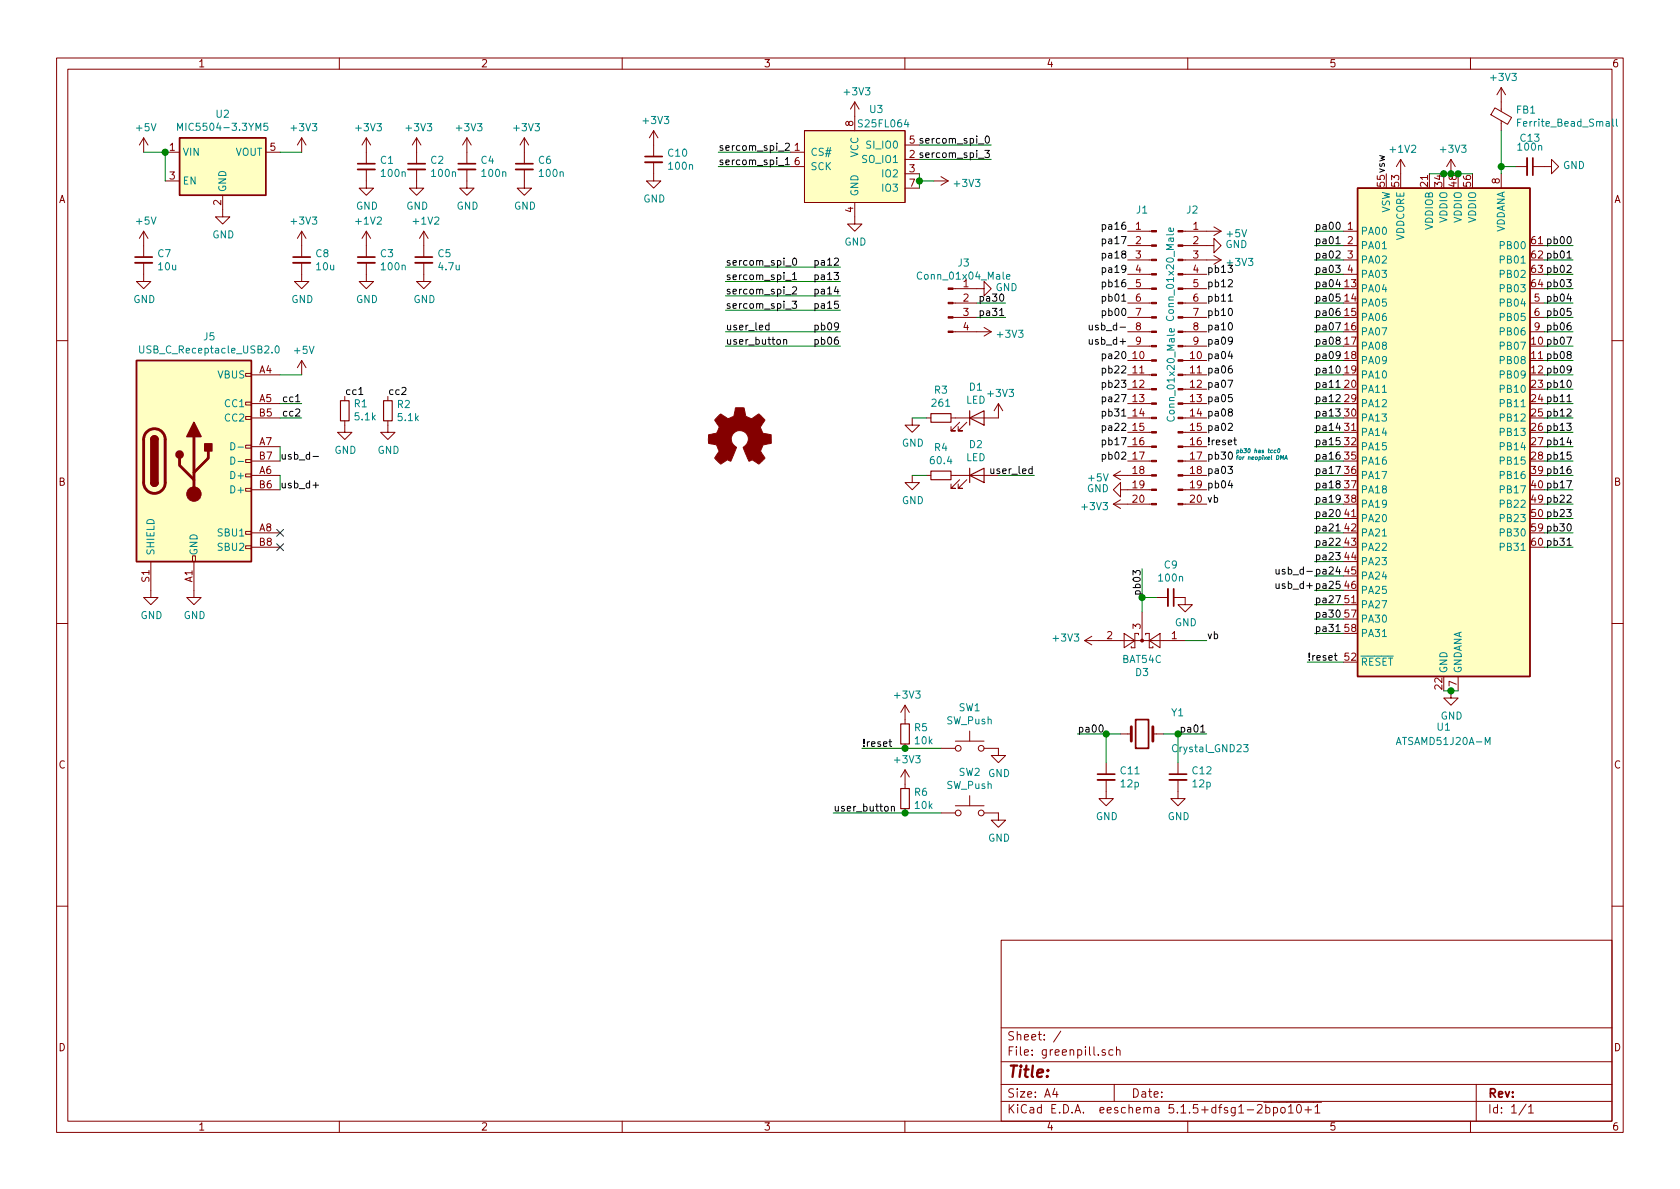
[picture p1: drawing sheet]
EESchema Schematic File Version 4
EELAYER 30 0
EELAYER END
$Descr A4 11693 8268
encoding utf-8
Sheet 1 1
Title ""
Date ""
Rev ""
Comp ""
Comment1 ""
Comment2 ""
Comment3 ""
Comment4 ""
$EndDescr
$Comp
L Connector:Conn_01x20_Male J2
U 1 1
P 8200 2500
F 0 "J2" H 8300 3550 50  0000 C CNN
F 1 "Conn_01x20_Male" V 8150 2400 50  0000 C CNN
F 2 "Connector_PinHeader_2.54mm:PinHeader_1x20_P2.54mm_Vertical" H 8200 2500 50  0001 C CNN
F 3 "~" H 8200 2500 50  0001 C CNN
	1    8200 2500
	1    0    0    -1  
$EndComp
$Comp
L Connector:Conn_01x04_Male J3
U 1 1
P 6600 2100
F 0 "J3" H 6708 2381 50  0000 C CNN
F 1 "Conn_01x04_Male" H 6708 2290 50  0000 C CNN
F 2 "Connector_PinHeader_2.54mm:PinHeader_1x04_P2.54mm_Horizontal" H 6600 2100 50  0001 C CNN
F 3 "~" H 6600 2100 50  0001 C CNN
	1    6600 2100
	1    0    0    -1  
$EndComp
Wire Wire Line
	10050 4800 10100 4800
$Comp
L power:GND #PWR0102
U 1 1
P 10100 4800
F 0 "#PWR0102" H 10100 4550 50  0001 C CNN
F 1 "GND" H 10105 4627 50  0000 C CNN
F 2 "" H 10100 4800 50  0001 C CNN
F 3 "" H 10100 4800 50  0001 C CNN
	1    10100 4800
	1    0    0    -1  
$EndComp
$Comp
L power:+5V #PWR0105
U 1 1
P 8400 1600
F 0 "#PWR0105" H 8400 1450 50  0001 C CNN
F 1 "+5V" V 8415 1728 50  0000 L CNN
F 2 "" H 8400 1600 50  0001 C CNN
F 3 "" H 8400 1600 50  0001 C CNN
	1    8400 1600
	0    1    1    0   
$EndComp
$Comp
L Connector:Conn_01x20_Male J1
U 1 1
P 8050 2500
F 0 "J1" H 8150 3550 50  0000 C CNN
F 1 "Conn_01x20_Male" V 7950 3100 50  0000 C CNN
F 2 "Connector_PinHeader_2.54mm:PinHeader_1x20_P2.54mm_Vertical" H 8050 2500 50  0001 C CNN
F 3 "~" H 8050 2500 50  0001 C CNN
	1    8050 2500
	-1   0    0    -1  
$EndComp
$Comp
L power:GND #PWR0107
U 1 1
P 7850 3400
F 0 "#PWR0107" H 7850 3150 50  0001 C CNN
F 1 "GND" V 7855 3272 50  0000 R CNN
F 2 "" H 7850 3400 50  0001 C CNN
F 3 "" H 7850 3400 50  0001 C CNN
	1    7850 3400
	0    1    -1   0   
$EndComp
$Comp
L power:+3V3 #PWR0108
U 1 1
P 7850 3500
F 0 "#PWR0108" H 7850 3350 50  0001 C CNN
F 1 "+3V3" V 7865 3628 50  0000 L CNN
F 2 "" H 7850 3500 50  0001 C CNN
F 3 "" H 7850 3500 50  0001 C CNN
	1    7850 3500
	0    -1   1    0   
$EndComp
$Comp
L power:+5V #PWR0109
U 1 1
P 7850 3300
F 0 "#PWR0109" H 7850 3150 50  0001 C CNN
F 1 "+5V" V 7865 3428 50  0000 L CNN
F 2 "" H 7850 3300 50  0001 C CNN
F 3 "" H 7850 3300 50  0001 C CNN
	1    7850 3300
	0    -1   1    0   
$EndComp
Text Label 10950 2500 2    50   ~ 0
pb08
Text Label 10950 2600 2    50   ~ 0
pb09
Text Label 10950 2700 2    50   ~ 0
pb10
Wire Wire Line
	10750 2500 10950 2500
Wire Wire Line
	10750 2600 10950 2600
Wire Wire Line
	10750 2700 10950 2700
Text Label 10950 2800 2    50   ~ 0
pb11
Wire Wire Line
	10750 2800 10950 2800
Text Label 10950 1900 2    50   ~ 0
pb02
Wire Wire Line
	10750 1900 10950 1900
Text Label 10950 2000 2    50   ~ 0
pb03
Wire Wire Line
	10750 2000 10950 2000
Text Label 9150 4200 0    50   ~ 0
pa27
Text Label 9150 4300 0    50   ~ 0
pa30
Wire Wire Line
	9350 4300 9150 4300
Text Label 9150 4400 0    50   ~ 0
pa31
Wire Wire Line
	9350 4400 9150 4400
Text Label 9100 4600 0    50   ~ 0
!reset
Wire Wire Line
	9100 4600 9350 4600
Text Label 10950 3500 2    50   ~ 0
pb22
Wire Wire Line
	10750 3500 10950 3500
Text Label 10950 3600 2    50   ~ 0
pb23
Wire Wire Line
	10750 3600 10950 3600
Text Label 7000 2200 2    50   ~ 0
pa31
Wire Wire Line
	6800 2200 7000 2200
Connection ~ 10100 4800
Wire Wire Line
	10100 4800 10150 4800
$Comp
L power:+3V3 #PWR0110
U 1 1
P 2550 1050
F 0 "#PWR0110" H 2550 900 50  0001 C CNN
F 1 "+3V3" H 2565 1223 50  0000 C CNN
F 2 "" H 2550 1050 50  0001 C CNN
F 3 "" H 2550 1050 50  0001 C CNN
	1    2550 1050
	1    0    0    -1  
$EndComp
$Comp
L power:+3V3 #PWR0112
U 1 1
P 2900 1050
F 0 "#PWR0112" H 2900 900 50  0001 C CNN
F 1 "+3V3" H 2915 1223 50  0000 C CNN
F 2 "" H 2900 1050 50  0001 C CNN
F 3 "" H 2900 1050 50  0001 C CNN
	1    2900 1050
	1    0    0    -1  
$EndComp
$Comp
L power:GND #PWR0113
U 1 1
P 2900 1250
F 0 "#PWR0113" H 2900 1000 50  0001 C CNN
F 1 "GND" H 2905 1077 50  0000 C CNN
F 2 "" H 2900 1250 50  0001 C CNN
F 3 "" H 2900 1250 50  0001 C CNN
	1    2900 1250
	1    0    0    -1  
$EndComp
$Comp
L power:GND #PWR0115
U 1 1
P 2550 1250
F 0 "#PWR0115" H 2550 1000 50  0001 C CNN
F 1 "GND" H 2555 1077 50  0000 C CNN
F 2 "" H 2550 1250 50  0001 C CNN
F 3 "" H 2550 1250 50  0001 C CNN
	1    2550 1250
	1    0    0    -1  
$EndComp
$Comp
L power:+3V3 #PWR0116
U 1 1
P 3250 1050
F 0 "#PWR0116" H 3250 900 50  0001 C CNN
F 1 "+3V3" H 3265 1223 50  0000 C CNN
F 2 "" H 3250 1050 50  0001 C CNN
F 3 "" H 3250 1050 50  0001 C CNN
	1    3250 1050
	1    0    0    -1  
$EndComp
$Comp
L power:GND #PWR0117
U 1 1
P 3250 1250
F 0 "#PWR0117" H 3250 1000 50  0001 C CNN
F 1 "GND" H 3255 1077 50  0000 C CNN
F 2 "" H 3250 1250 50  0001 C CNN
F 3 "" H 3250 1250 50  0001 C CNN
	1    3250 1250
	1    0    0    -1  
$EndComp
$Comp
L power:+3V3 #PWR0118
U 1 1
P 3650 1050
F 0 "#PWR0118" H 3650 900 50  0001 C CNN
F 1 "+3V3" H 3665 1223 50  0000 C CNN
F 2 "" H 3650 1050 50  0001 C CNN
F 3 "" H 3650 1050 50  0001 C CNN
	1    3650 1050
	1    0    0    -1  
$EndComp
$Comp
L power:GND #PWR0119
U 1 1
P 3650 1250
F 0 "#PWR0119" H 3650 1000 50  0001 C CNN
F 1 "GND" H 3655 1077 50  0000 C CNN
F 2 "" H 3650 1250 50  0001 C CNN
F 3 "" H 3650 1250 50  0001 C CNN
	1    3650 1250
	1    0    0    -1  
$EndComp
$Comp
L power:GND #PWR0120
U 1 1
P 2950 1900
F 0 "#PWR0120" H 2950 1650 50  0001 C CNN
F 1 "GND" H 2955 1727 50  0000 C CNN
F 2 "" H 2950 1900 50  0001 C CNN
F 3 "" H 2950 1900 50  0001 C CNN
	1    2950 1900
	1    0    0    -1  
$EndComp
$Comp
L power:+1V2 #PWR0121
U 1 1
P 2950 1700
F 0 "#PWR0121" H 2950 1550 50  0001 C CNN
F 1 "+1V2" H 2965 1873 50  0000 C CNN
F 2 "" H 2950 1700 50  0001 C CNN
F 3 "" H 2950 1700 50  0001 C CNN
	1    2950 1700
	1    0    0    -1  
$EndComp
$Comp
L power:GND #PWR0122
U 1 1
P 2550 1900
F 0 "#PWR0122" H 2550 1650 50  0001 C CNN
F 1 "GND" H 2555 1727 50  0000 C CNN
F 2 "" H 2550 1900 50  0001 C CNN
F 3 "" H 2550 1900 50  0001 C CNN
	1    2550 1900
	1    0    0    -1  
$EndComp
$Comp
L power:+1V2 #PWR0123
U 1 1
P 2550 1700
F 0 "#PWR0123" H 2550 1550 50  0001 C CNN
F 1 "+1V2" H 2565 1873 50  0000 C CNN
F 2 "" H 2550 1700 50  0001 C CNN
F 3 "" H 2550 1700 50  0001 C CNN
	1    2550 1700
	1    0    0    -1  
$EndComp
$Comp
L Device:C_Small C1
U 1 1
P 2550 1150
F 0 "C1" H 2642 1196 50  0000 L CNN
F 1 "100n" H 2642 1105 50  0000 L CNN
F 2 "Capacitor_SMD:C_0402_1005Metric" H 2550 1150 50  0001 C CNN
F 3 "~" H 2550 1150 50  0001 C CNN
F 4 "GRM155R61A104KA01J" H 2550 1150 50  0001 C CNN "MPN"
	1    2550 1150
	1    0    0    -1  
$EndComp
$Comp
L Connector:USB_C_Receptacle_USB2.0 J5
U 1 1
P 1350 3200
F 0 "J5" H 1457 4067 50  0000 C CNN
F 1 "USB_C_Receptacle_USB2.0" H 1457 3976 50  0000 C CNN
F 2 "Connector_USB:USB_C_Receptacle_XKB_U262-16XN-4BVC11" H 1500 3200 50  0001 C CNN
F 3 "https://www.usb.org/sites/default/files/documents/usb_type-c.zip" H 1500 3200 50  0001 C CNN
F 4 "lmao aliexpress" H 1350 3200 50  0001 C CNN "MPN"
	1    1350 3200
	1    0    0    -1  
$EndComp
$Comp
L power:GND #PWR0111
U 1 1
P 1350 4100
F 0 "#PWR0111" H 1350 3850 50  0001 C CNN
F 1 "GND" H 1355 3927 50  0000 C CNN
F 2 "" H 1350 4100 50  0001 C CNN
F 3 "" H 1350 4100 50  0001 C CNN
	1    1350 4100
	1    0    0    -1  
$EndComp
$Comp
L power:GND #PWR0114
U 1 1
P 1050 4100
F 0 "#PWR0114" H 1050 3850 50  0001 C CNN
F 1 "GND" H 1055 3927 50  0000 C CNN
F 2 "" H 1050 4100 50  0001 C CNN
F 3 "" H 1050 4100 50  0001 C CNN
	1    1050 4100
	1    0    0    -1  
$EndComp
$Comp
L power:+5V #PWR0124
U 1 1
P 2100 2600
F 0 "#PWR0124" H 2100 2450 50  0001 C CNN
F 1 "+5V" H 2115 2773 50  0000 C CNN
F 2 "" H 2100 2600 50  0001 C CNN
F 3 "" H 2100 2600 50  0001 C CNN
	1    2100 2600
	1    0    0    -1  
$EndComp
Wire Wire Line
	2100 2600 1950 2600
$Comp
L Device:C_Small C2
U 1 1
P 2900 1150
F 0 "C2" H 2992 1196 50  0000 L CNN
F 1 "100n" H 2992 1105 50  0000 L CNN
F 2 "Capacitor_SMD:C_0402_1005Metric" H 2900 1150 50  0001 C CNN
F 3 "~" H 2900 1150 50  0001 C CNN
F 4 "GRM155R61A104KA01J" H 2900 1150 50  0001 C CNN "MPN"
	1    2900 1150
	1    0    0    -1  
$EndComp
$Comp
L Device:C_Small C4
U 1 1
P 3250 1150
F 0 "C4" H 3342 1196 50  0000 L CNN
F 1 "100n" H 3342 1105 50  0000 L CNN
F 2 "Capacitor_SMD:C_0402_1005Metric" H 3250 1150 50  0001 C CNN
F 3 "~" H 3250 1150 50  0001 C CNN
F 4 "GRM155R61A104KA01J" H 3250 1150 50  0001 C CNN "MPN"
	1    3250 1150
	1    0    0    -1  
$EndComp
$Comp
L Device:C_Small C6
U 1 1
P 3650 1150
F 0 "C6" H 3742 1196 50  0000 L CNN
F 1 "100n" H 3742 1105 50  0000 L CNN
F 2 "Capacitor_SMD:C_0402_1005Metric" H 3650 1150 50  0001 C CNN
F 3 "~" H 3650 1150 50  0001 C CNN
F 4 "GRM155R61A104KA01J" H 3650 1150 50  0001 C CNN "MPN"
	1    3650 1150
	1    0    0    -1  
$EndComp
$Comp
L Device:C_Small C3
U 1 1
P 2550 1800
F 0 "C3" H 2642 1846 50  0000 L CNN
F 1 "100n" H 2642 1755 50  0000 L CNN
F 2 "Capacitor_SMD:C_0402_1005Metric" H 2550 1800 50  0001 C CNN
F 3 "~" H 2550 1800 50  0001 C CNN
F 4 "GRM155R61A104KA01J" H 2550 1800 50  0001 C CNN "MPN"
	1    2550 1800
	1    0    0    -1  
$EndComp
$Comp
L Device:C_Small C5
U 1 1
P 2950 1800
F 0 "C5" H 3042 1846 50  0000 L CNN
F 1 "4.7u" H 3042 1755 50  0000 L CNN
F 2 "Capacitor_SMD:C_0603_1608Metric" H 2950 1800 50  0001 C CNN
F 3 "~" H 2950 1800 50  0001 C CNN
F 4 "CL10A475KQ8NNNC" H 2950 1800 50  0001 C CNN "MPN"
	1    2950 1800
	1    0    0    -1  
$EndComp
$Comp
L Regulator_Linear:MIC5504-3.3YM5 U2
U 1 1
P 1550 1150
F 0 "U2" H 1550 1517 50  0000 C CNN
F 1 "MIC5504-3.3YM5" H 1550 1426 50  0000 C CNN
F 2 "Package_TO_SOT_SMD:SOT-23-5" H 1550 750 50  0001 C CNN
F 3 "http://ww1.microchip.com/downloads/en/DeviceDoc/MIC550X.pdf" H 1300 1400 50  0001 C CNN
F 4 "MIC5504-3.3YM5-TR" H 1550 1150 50  0001 C CNN "MPN"
	1    1550 1150
	1    0    0    -1  
$EndComp
$Comp
L power:+5V #PWR0125
U 1 1
P 1000 1050
F 0 "#PWR0125" H 1000 900 50  0001 C CNN
F 1 "+5V" H 1015 1223 50  0000 C CNN
F 2 "" H 1000 1050 50  0001 C CNN
F 3 "" H 1000 1050 50  0001 C CNN
	1    1000 1050
	1    0    0    -1  
$EndComp
Wire Wire Line
	1000 1050 1150 1050
$Comp
L power:GND #PWR0126
U 1 1
P 1550 1450
F 0 "#PWR0126" H 1550 1200 50  0001 C CNN
F 1 "GND" H 1555 1277 50  0000 C CNN
F 2 "" H 1550 1450 50  0001 C CNN
F 3 "" H 1550 1450 50  0001 C CNN
	1    1550 1450
	1    0    0    -1  
$EndComp
$Comp
L power:+3V3 #PWR0127
U 1 1
P 2100 1050
F 0 "#PWR0127" H 2100 900 50  0001 C CNN
F 1 "+3V3" H 2115 1223 50  0000 C CNN
F 2 "" H 2100 1050 50  0001 C CNN
F 3 "" H 2100 1050 50  0001 C CNN
	1    2100 1050
	1    0    0    -1  
$EndComp
Wire Wire Line
	1950 1050 2100 1050
$Comp
L power:+3V3 #PWR0128
U 1 1
P 2100 1700
F 0 "#PWR0128" H 2100 1550 50  0001 C CNN
F 1 "+3V3" H 2115 1873 50  0000 C CNN
F 2 "" H 2100 1700 50  0001 C CNN
F 3 "" H 2100 1700 50  0001 C CNN
	1    2100 1700
	1    0    0    -1  
$EndComp
$Comp
L Device:C_Small C8
U 1 1
P 2100 1800
F 0 "C8" H 2192 1846 50  0000 L CNN
F 1 "10u" H 2192 1755 50  0000 L CNN
F 2 "Capacitor_SMD:C_0603_1608Metric" H 2100 1800 50  0001 C CNN
F 3 "~" H 2100 1800 50  0001 C CNN
F 4 "GRM188R61A106KE69J" H 2100 1800 50  0001 C CNN "MPN"
	1    2100 1800
	1    0    0    -1  
$EndComp
$Comp
L Device:C_Small C7
U 1 1
P 1000 1800
F 0 "C7" H 1092 1846 50  0000 L CNN
F 1 "10u" H 1092 1755 50  0000 L CNN
F 2 "Capacitor_SMD:C_0603_1608Metric" H 1000 1800 50  0001 C CNN
F 3 "~" H 1000 1800 50  0001 C CNN
F 4 "GRM188R61A106KE69J" H 1000 1800 50  0001 C CNN "MPN"
	1    1000 1800
	1    0    0    -1  
$EndComp
$Comp
L power:GND #PWR0129
U 1 1
P 2100 1900
F 0 "#PWR0129" H 2100 1650 50  0001 C CNN
F 1 "GND" H 2105 1727 50  0000 C CNN
F 2 "" H 2100 1900 50  0001 C CNN
F 3 "" H 2100 1900 50  0001 C CNN
	1    2100 1900
	1    0    0    -1  
$EndComp
$Comp
L power:GND #PWR0130
U 1 1
P 1000 1900
F 0 "#PWR0130" H 1000 1650 50  0001 C CNN
F 1 "GND" H 1005 1727 50  0000 C CNN
F 2 "" H 1000 1900 50  0001 C CNN
F 3 "" H 1000 1900 50  0001 C CNN
	1    1000 1900
	1    0    0    -1  
$EndComp
$Comp
L power:+5V #PWR0131
U 1 1
P 1000 1700
F 0 "#PWR0131" H 1000 1550 50  0001 C CNN
F 1 "+5V" H 1015 1873 50  0000 C CNN
F 2 "" H 1000 1700 50  0001 C CNN
F 3 "" H 1000 1700 50  0001 C CNN
	1    1000 1700
	1    0    0    -1  
$EndComp
Wire Wire Line
	1950 2800 2100 2800
Wire Wire Line
	1950 2900 2100 2900
Text Label 2100 2800 2    50   ~ 0
cc1
Text Label 2100 2900 2    50   ~ 0
cc2
NoConn ~ 1950 3700
NoConn ~ 1950 3800
$Comp
L Device:R_Small R1
U 1 1
P 2400 2850
F 0 "R1" H 2341 2804 50  0000 R CNN
F 1 "5.1k" H 2341 2895 50  0000 R CNN
F 2 "Resistor_SMD:R_0603_1608Metric" H 2400 2850 50  0001 C CNN
F 3 "~" H 2400 2850 50  0001 C CNN
F 4 "RC0603FR-075K1L" H 2400 2850 50  0001 C CNN "MPN"
	1    2400 2850
	-1   0    0    1   
$EndComp
$Comp
L Device:R_Small R2
U 1 1
P 2700 2850
F 0 "R2" H 2759 2896 50  0000 L CNN
F 1 "5.1k" H 2759 2805 50  0000 L CNN
F 2 "Resistor_SMD:R_0603_1608Metric" H 2700 2850 50  0001 C CNN
F 3 "~" H 2700 2850 50  0001 C CNN
F 4 "RC0603FR-075K1L" H 2700 2850 50  0001 C CNN "MPN"
	1    2700 2850
	1    0    0    -1  
$EndComp
Text Label 2400 2750 0    50   ~ 0
cc1
Text Label 2700 2750 0    50   ~ 0
cc2
$Comp
L power:GND #PWR0132
U 1 1
P 2400 2950
F 0 "#PWR0132" H 2400 2700 50  0001 C CNN
F 1 "GND" H 2405 2777 50  0000 C CNN
F 2 "" H 2400 2950 50  0001 C CNN
F 3 "" H 2400 2950 50  0001 C CNN
	1    2400 2950
	1    0    0    -1  
$EndComp
$Comp
L power:GND #PWR0133
U 1 1
P 2700 2950
F 0 "#PWR0133" H 2700 2700 50  0001 C CNN
F 1 "GND" H 2705 2777 50  0000 C CNN
F 2 "" H 2700 2950 50  0001 C CNN
F 3 "" H 2700 2950 50  0001 C CNN
	1    2700 2950
	1    0    0    -1  
$EndComp
$Comp
L power:GND #PWR0106
U 1 1
P 8400 1700
F 0 "#PWR0106" H 8400 1450 50  0001 C CNN
F 1 "GND" V 8405 1572 50  0000 R CNN
F 2 "" H 8400 1700 50  0001 C CNN
F 3 "" H 8400 1700 50  0001 C CNN
	1    8400 1700
	0    -1   -1   0   
$EndComp
$Comp
L power:+3V3 #PWR0104
U 1 1
P 8400 1800
F 0 "#PWR0104" H 8400 1650 50  0001 C CNN
F 1 "+3V3" V 8415 1928 50  0000 L CNN
F 2 "" H 8400 1800 50  0001 C CNN
F 3 "" H 8400 1800 50  0001 C CNN
	1    8400 1800
	0    1    1    0   
$EndComp
Text Label 8400 3100 0    50   ~ 0
!reset
$Comp
L Device:LED D1
U 1 1
P 6800 2900
F 0 "D1" H 6793 3117 50  0000 C CNN
F 1 "LED" H 6793 3026 50  0000 C CNN
F 2 "LED_SMD:LED_0603_1608Metric" H 6800 2900 50  0001 C CNN
F 3 "https://www.we-online.de/katalog/datasheet/150060RS75000.pdf" H 6800 2900 50  0001 C CNN
F 4 "150060RS75000" H 6800 2900 50  0001 C CNN "MPN"
	1    6800 2900
	1    0    0    -1  
$EndComp
$Comp
L Device:LED D2
U 1 1
P 6800 3300
F 0 "D2" H 6793 3517 50  0000 C CNN
F 1 "LED" H 6793 3426 50  0000 C CNN
F 2 "LED_SMD:LED_0603_1608Metric" H 6800 3300 50  0001 C CNN
F 3 "https://www.we-online.de/katalog/datasheet/150060BS75000.pdf" H 6800 3300 50  0001 C CNN
F 4 "150060BS75000" H 6800 3300 50  0001 C CNN "MPN"
	1    6800 3300
	1    0    0    -1  
$EndComp
$Comp
L Device:R_Small R3
U 1 1
P 6550 2900
F 0 "R3" V 6354 2900 50  0000 C CNN
F 1 "261" V 6445 2900 50  0000 C CNN
F 2 "Resistor_SMD:R_0603_1608Metric" H 6550 2900 50  0001 C CNN
F 3 "~" H 6550 2900 50  0001 C CNN
F 4 "P261HCT-ND" V 6550 2900 50  0001 C CNN "MPN"
	1    6550 2900
	0    1    1    0   
$EndComp
$Comp
L Device:R_Small R4
U 1 1
P 6550 3300
F 0 "R4" V 6354 3300 50  0000 C CNN
F 1 "60.4" V 6445 3300 50  0000 C CNN
F 2 "Resistor_SMD:R_0603_1608Metric" H 6550 3300 50  0001 C CNN
F 3 "~" H 6550 3300 50  0001 C CNN
F 4 "RC0603FR-0760R4L" V 6550 3300 50  0001 C CNN "MPN"
	1    6550 3300
	0    1    1    0   
$EndComp
$Comp
L power:GND #PWR0134
U 1 1
P 6350 3300
F 0 "#PWR0134" H 6350 3050 50  0001 C CNN
F 1 "GND" H 6355 3127 50  0000 C CNN
F 2 "" H 6350 3300 50  0001 C CNN
F 3 "" H 6350 3300 50  0001 C CNN
	1    6350 3300
	1    0    0    -1  
$EndComp
$Comp
L power:GND #PWR0135
U 1 1
P 6350 2900
F 0 "#PWR0135" H 6350 2650 50  0001 C CNN
F 1 "GND" H 6355 2727 50  0000 C CNN
F 2 "" H 6350 2900 50  0001 C CNN
F 3 "" H 6350 2900 50  0001 C CNN
	1    6350 2900
	1    0    0    -1  
$EndComp
Wire Wire Line
	6450 2900 6350 2900
Wire Wire Line
	6350 3300 6450 3300
$Comp
L power:+3V3 #PWR0136
U 1 1
P 6950 2900
F 0 "#PWR0136" H 6950 2750 50  0001 C CNN
F 1 "+3V3" H 6965 3073 50  0000 C CNN
F 2 "" H 6950 2900 50  0001 C CNN
F 3 "" H 6950 2900 50  0001 C CNN
	1    6950 2900
	1    0    0    -1  
$EndComp
$Comp
L Switch:SW_Push SW1
U 1 1
P 6750 5200
F 0 "SW1" H 6750 5485 50  0000 C CNN
F 1 "SW_Push" H 6750 5394 50  0000 C CNN
F 2 "greenpill:PTS636" H 6750 5400 50  0001 C CNN
F 3 "" H 6750 5400 50  0001 C CNN
F 4 "PTS815 SJM 250 SMTR LFS" H 6750 5200 50  0001 C CNN "MPN"
	1    6750 5200
	1    0    0    -1  
$EndComp
$Comp
L Switch:SW_Push SW2
U 1 1
P 6750 5650
F 0 "SW2" H 6750 5935 50  0000 C CNN
F 1 "SW_Push" H 6750 5844 50  0000 C CNN
F 2 "greenpill:PTS636" H 6750 5850 50  0001 C CNN
F 3 "" H 6750 5850 50  0001 C CNN
F 4 "PTS815 SJM 250 SMTR LFS" H 6750 5650 50  0001 C CNN "MPN"
	1    6750 5650
	1    0    0    -1  
$EndComp
Text Label 7950 3950 3    50   ~ 0
pb03
Text Label 8400 5100 2    50   ~ 0
pa01
Wire Wire Line
	7700 5100 7500 5100
Text Label 7500 5100 0    50   ~ 0
pa00
Text Label 8400 3500 0    50   ~ 0
vb
$Comp
L power:GND #PWR0137
U 1 1
P 6950 5200
F 0 "#PWR0137" H 6950 4950 50  0001 C CNN
F 1 "GND" H 6955 5027 50  0000 C CNN
F 2 "" H 6950 5200 50  0001 C CNN
F 3 "" H 6950 5200 50  0001 C CNN
	1    6950 5200
	1    0    0    -1  
$EndComp
Text Label 6000 5200 0    50   ~ 0
!reset
$Comp
L Diode:BAT54C D3
U 1 1
P 7950 4450
F 0 "D3" H 7950 4675 50  0000 C CNN
F 1 "BAT54C" H 7950 4584 50  0000 C CNN
F 2 "Package_TO_SOT_SMD:SOT-23" H 8025 4575 50  0001 L CNN
F 3 "http://www.diodes.com/_files/datasheets/ds11005.pdf" H 7870 4450 50  0001 C CNN
F 4 "BAT54C,215" H 7950 4450 50  0001 C CNN "MPN"
	1    7950 4450
	-1   0    0    1   
$EndComp
$Comp
L Device:C_Small C9
U 1 1
P 8150 4150
F 0 "C9" V 7921 4150 50  0000 C CNN
F 1 "100n" V 8012 4150 50  0000 C CNN
F 2 "Capacitor_SMD:C_0402_1005Metric" H 8150 4150 50  0001 C CNN
F 3 "~" H 8150 4150 50  0001 C CNN
F 4 "GRM155R61A104KA01J" V 8150 4150 50  0001 C CNN "MPN"
	1    8150 4150
	0    1    1    0   
$EndComp
$Comp
L power:GND #PWR0138
U 1 1
P 8250 4150
F 0 "#PWR0138" H 8250 3900 50  0001 C CNN
F 1 "GND" H 8255 3977 50  0000 C CNN
F 2 "" H 8250 4150 50  0001 C CNN
F 3 "" H 8250 4150 50  0001 C CNN
	1    8250 4150
	1    0    0    -1  
$EndComp
Wire Wire Line
	7950 3950 7950 4150
Wire Wire Line
	7950 4150 8050 4150
Connection ~ 7950 4150
Wire Wire Line
	7950 4150 7950 4250
Wire Wire Line
	8250 4450 8400 4450
Text Label 8400 4450 0    50   ~ 0
vb
$Comp
L power:+3V3 #PWR0139
U 1 1
P 7650 4450
F 0 "#PWR0139" H 7650 4300 50  0001 C CNN
F 1 "+3V3" V 7665 4578 50  0000 L CNN
F 2 "" H 7650 4450 50  0001 C CNN
F 3 "" H 7650 4450 50  0001 C CNN
	1    7650 4450
	0    -1   -1   0   
$EndComp
$Comp
L power:+3V3 #PWR0140
U 1 1
P 5950 800
F 0 "#PWR0140" H 5950 650 50  0001 C CNN
F 1 "+3V3" H 5965 973 50  0000 C CNN
F 2 "" H 5950 800 50  0001 C CNN
F 3 "" H 5950 800 50  0001 C CNN
	1    5950 800 
	1    0    0    -1  
$EndComp
$Comp
L power:GND #PWR0141
U 1 1
P 5950 1500
F 0 "#PWR0141" H 5950 1250 50  0001 C CNN
F 1 "GND" H 5955 1327 50  0000 C CNN
F 2 "" H 5950 1500 50  0001 C CNN
F 3 "" H 5950 1500 50  0001 C CNN
	1    5950 1500
	1    0    0    -1  
$EndComp
$Comp
L Device:C_Small C10
U 1 1
P 4550 1100
F 0 "C10" H 4642 1146 50  0000 L CNN
F 1 "100n" H 4642 1055 50  0000 L CNN
F 2 "Capacitor_SMD:C_0402_1005Metric" H 4550 1100 50  0001 C CNN
F 3 "~" H 4550 1100 50  0001 C CNN
F 4 "GRM155R61A104KA01J" H 4550 1100 50  0001 C CNN "MPN"
	1    4550 1100
	1    0    0    -1  
$EndComp
$Comp
L power:+3V3 #PWR0142
U 1 1
P 4550 1000
F 0 "#PWR0142" H 4550 850 50  0001 C CNN
F 1 "+3V3" H 4565 1173 50  0000 C CNN
F 2 "" H 4550 1000 50  0001 C CNN
F 3 "" H 4550 1000 50  0001 C CNN
	1    4550 1000
	1    0    0    -1  
$EndComp
$Comp
L power:GND #PWR0143
U 1 1
P 4550 1200
F 0 "#PWR0143" H 4550 950 50  0001 C CNN
F 1 "GND" H 4555 1027 50  0000 C CNN
F 2 "" H 4550 1200 50  0001 C CNN
F 3 "" H 4550 1200 50  0001 C CNN
	1    4550 1200
	1    0    0    -1  
$EndComp
$Comp
L power:GND #PWR0144
U 1 1
P 6950 5650
F 0 "#PWR0144" H 6950 5400 50  0001 C CNN
F 1 "GND" H 6955 5477 50  0000 C CNN
F 2 "" H 6950 5650 50  0001 C CNN
F 3 "" H 6950 5650 50  0001 C CNN
	1    6950 5650
	1    0    0    -1  
$EndComp
$Comp
L Device:R_Small R6
U 1 1
P 6300 5550
F 0 "R6" H 6359 5596 50  0000 L CNN
F 1 "10k" H 6359 5505 50  0000 L CNN
F 2 "Resistor_SMD:R_0603_1608Metric" H 6300 5550 50  0001 C CNN
F 3 "~" H 6300 5550 50  0001 C CNN
F 4 "RC0603FR-0710KL" H 6300 5550 50  0001 C CNN "MPN"
	1    6300 5550
	1    0    0    -1  
$EndComp
$Comp
L power:+3V3 #PWR0145
U 1 1
P 6300 5450
F 0 "#PWR0145" H 6300 5300 50  0001 C CNN
F 1 "+3V3" H 6315 5623 50  0000 C CNN
F 2 "" H 6300 5450 50  0001 C CNN
F 3 "" H 6300 5450 50  0001 C CNN
	1    6300 5450
	1    0    0    -1  
$EndComp
Connection ~ 6300 5650
Wire Wire Line
	6300 5650 6550 5650
$Comp
L Device:R_Small R5
U 1 1
P 6300 5100
F 0 "R5" H 6359 5146 50  0000 L CNN
F 1 "10k" H 6359 5055 50  0000 L CNN
F 2 "Resistor_SMD:R_0603_1608Metric" H 6300 5100 50  0001 C CNN
F 3 "~" H 6300 5100 50  0001 C CNN
F 4 "RC0603FR-0710KL" H 6300 5100 50  0001 C CNN "MPN"
	1    6300 5100
	1    0    0    -1  
$EndComp
$Comp
L power:+3V3 #PWR0146
U 1 1
P 6300 5000
F 0 "#PWR0146" H 6300 4850 50  0001 C CNN
F 1 "+3V3" H 6315 5173 50  0000 C CNN
F 2 "" H 6300 5000 50  0001 C CNN
F 3 "" H 6300 5000 50  0001 C CNN
	1    6300 5000
	1    0    0    -1  
$EndComp
Connection ~ 6300 5200
Wire Wire Line
	6300 5200 6550 5200
Wire Wire Line
	6000 5200 6300 5200
$Comp
L greenpill:S25FL064 U3
U 1 1
P 5950 1250
F 0 "U3" H 6100 1750 50  0000 C CNN
F 1 "S25FL064" H 6150 1650 50  0000 C CNN
F 2 "Package_SO:SOIC-8_5.23x5.23mm_P1.27mm" H 5950 1050 50  0001 C CNN
F 3 "" H 5950 1050 50  0001 C CNN
F 4 "S25FL064LABMFN010" H 5950 1250 50  0001 C CNN "MPN"
	1    5950 1250
	1    0    0    -1  
$EndComp
Text Label 5000 1050 0    50   ~ 0
sercom_spi_2
Wire Wire Line
	5000 1050 5500 1050
Wire Wire Line
	5000 1150 5500 1150
Text Label 5000 1150 0    50   ~ 0
sercom_spi_1
Text Label 6900 1000 2    50   ~ 0
sercom_spi_0
Wire Wire Line
	6400 1000 6900 1000
Text Label 6900 1100 2    50   ~ 0
sercom_spi_3
Wire Wire Line
	6400 1100 6900 1100
$Comp
L power:+3V3 #PWR0147
U 1 1
P 6500 1250
F 0 "#PWR0147" H 6500 1100 50  0001 C CNN
F 1 "+3V3" V 6515 1378 50  0000 L CNN
F 2 "" H 6500 1250 50  0001 C CNN
F 3 "" H 6500 1250 50  0001 C CNN
	1    6500 1250
	0    1    1    0   
$EndComp
Wire Wire Line
	6400 1200 6400 1250
Wire Wire Line
	6400 1250 6500 1250
Connection ~ 6400 1250
Wire Wire Line
	6400 1250 6400 1300
$Comp
L Device:Crystal Y1
U 1 1
P 7950 5100
F 0 "Y1" H 8150 5250 50  0000 L CNN
F 1 "Crystal_GND23" H 8150 5000 50  0000 L CNN
F 2 "Crystal:Crystal_SMD_3215-2Pin_3.2x1.5mm" H 7950 5100 50  0001 C CNN
F 3 "~" H 7950 5100 50  0001 C CNN
F 4 "FC-135 32.7680KA-A5" H 7950 5100 50  0001 C CNN "MPN"
	1    7950 5100
	1    0    0    -1  
$EndComp
$Comp
L power:GND #PWR0148
U 1 1
P 6800 2000
F 0 "#PWR0148" H 6800 1750 50  0001 C CNN
F 1 "GND" V 6805 1872 50  0000 R CNN
F 2 "" H 6800 2000 50  0001 C CNN
F 3 "" H 6800 2000 50  0001 C CNN
	1    6800 2000
	0    -1   -1   0   
$EndComp
$Comp
L power:+3V3 #PWR0149
U 1 1
P 6800 2300
F 0 "#PWR0149" H 6800 2150 50  0001 C CNN
F 1 "+3V3" V 6815 2428 50  0000 L CNN
F 2 "" H 6800 2300 50  0001 C CNN
F 3 "" H 6800 2300 50  0001 C CNN
	1    6800 2300
	0    1    1    0   
$EndComp
Wire Wire Line
	6800 2100 7000 2100
Text Label 7000 2100 2    50   ~ 0
pa30
$Comp
L Device:C_Small C12
U 1 1
P 8200 5400
F 0 "C12" H 8292 5446 50  0000 L CNN
F 1 "12p" H 8292 5355 50  0000 L CNN
F 2 "Capacitor_SMD:C_0603_1608Metric" H 8200 5400 50  0001 C CNN
F 3 "" H 8200 5400 50  0001 C CNN
F 4 "C0603C120J5GACTU" H 8200 5400 50  0001 C CNN "MPN"
	1    8200 5400
	1    0    0    -1  
$EndComp
$Comp
L Device:C_Small C11
U 1 1
P 7700 5400
F 0 "C11" H 7792 5446 50  0000 L CNN
F 1 "12p" H 7792 5355 50  0000 L CNN
F 2 "Capacitor_SMD:C_0603_1608Metric" H 7700 5400 50  0001 C CNN
F 3 "~" H 7700 5400 50  0001 C CNN
F 4 "C0603C120J5GACTU" H 7700 5400 50  0001 C CNN "MPN"
	1    7700 5400
	1    0    0    -1  
$EndComp
Wire Wire Line
	8100 5100 8200 5100
Wire Wire Line
	8200 5300 8200 5100
Connection ~ 8200 5100
Wire Wire Line
	8200 5100 8400 5100
Wire Wire Line
	7700 5300 7700 5100
Wire Wire Line
	7800 5100 7700 5100
Connection ~ 7700 5100
$Comp
L power:GND #PWR0150
U 1 1
P 8200 5500
F 0 "#PWR0150" H 8200 5250 50  0001 C CNN
F 1 "GND" H 8205 5327 50  0000 C CNN
F 2 "" H 8200 5500 50  0001 C CNN
F 3 "" H 8200 5500 50  0001 C CNN
	1    8200 5500
	1    0    0    -1  
$EndComp
$Comp
L power:GND #PWR0151
U 1 1
P 7700 5500
F 0 "#PWR0151" H 7700 5250 50  0001 C CNN
F 1 "GND" H 7705 5327 50  0000 C CNN
F 2 "" H 7700 5500 50  0001 C CNN
F 3 "" H 7700 5500 50  0001 C CNN
	1    7700 5500
	1    0    0    -1  
$EndComp
Text Label 5050 2050 0    50   ~ 0
sercom_spi_2
Text Label 5050 1950 0    50   ~ 0
sercom_spi_1
Text Label 5050 1850 0    50   ~ 0
sercom_spi_0
Text Label 5050 2150 0    50   ~ 0
sercom_spi_3
Wire Wire Line
	5050 1850 5850 1850
Wire Wire Line
	5050 1950 5850 1950
Wire Wire Line
	5050 2050 5850 2050
Wire Wire Line
	5050 2150 5850 2150
Text Label 7200 3300 2    50   ~ 0
user_led
Wire Wire Line
	6950 3300 7200 3300
Text Label 5800 5650 0    50   ~ 0
user_button
Wire Wire Line
	5800 5650 6300 5650
Text Label 5050 2300 0    50   ~ 0
user_led
Text Label 5050 2400 0    50   ~ 0
user_button
Wire Wire Line
	5050 2400 5850 2400
Wire Wire Line
	5050 2300 5850 2300
$Comp
L MCU_Microchip_SAMD:ATSAMD51J20A-M U1
U 1 1
P 10050 3000
F 0 "U1" H 10050 950 50  0000 C CNN
F 1 "ATSAMD51J20A-M" H 10050 850 50  0000 C CNN
F 2 "Package_DFN_QFN:QFN-64-1EP_9x9mm_P0.5mm_EP4.7x4.7mm" H 10050 3000 50  0001 C CIN
F 3 "http://ww1.microchip.com/downloads/en/DeviceDoc/60001507E.pdf" H 10050 3000 50  0001 C CNN
F 4 "ATSAMD51J20A-MU" H 10050 3000 50  0001 C CNN "MPN"
	1    10050 3000
	1    0    0    -1  
$EndComp
Wire Wire Line
	9350 3000 9150 3000
Wire Wire Line
	9350 4100 9150 4100
Text Label 9150 4100 0    50   ~ 0
pa25
Wire Wire Line
	9350 4000 9150 4000
Text Label 9150 4000 0    50   ~ 0
pa24
Wire Wire Line
	9350 3900 9150 3900
Text Label 9150 3900 0    50   ~ 0
pa23
Wire Wire Line
	9350 3800 9150 3800
Text Label 9150 3800 0    50   ~ 0
pa22
Wire Wire Line
	9350 3700 9150 3700
Text Label 9150 3700 0    50   ~ 0
pa21
Wire Wire Line
	9350 3600 9150 3600
Text Label 9150 3600 0    50   ~ 0
pa20
Wire Wire Line
	9350 3500 9150 3500
Text Label 9150 3500 0    50   ~ 0
pa19
Wire Wire Line
	9350 3400 9150 3400
Text Label 9150 3400 0    50   ~ 0
pa18
Wire Wire Line
	9350 3300 9150 3300
Text Label 9150 3300 0    50   ~ 0
pa17
Wire Wire Line
	9350 3200 9150 3200
Text Label 9150 3200 0    50   ~ 0
pa16
Wire Wire Line
	9350 3100 9150 3100
Text Label 9150 3100 0    50   ~ 0
pa15
Text Label 9150 3000 0    50   ~ 0
pa14
Wire Wire Line
	9350 2900 9150 2900
Text Label 9150 2900 0    50   ~ 0
pa13
Wire Wire Line
	9350 2800 9150 2800
Text Label 9150 2800 0    50   ~ 0
pa12
Wire Wire Line
	9350 2700 9150 2700
Text Label 9150 2700 0    50   ~ 0
pa11
Wire Wire Line
	9350 2600 9150 2600
Text Label 9150 2600 0    50   ~ 0
pa10
Wire Wire Line
	9350 2500 9150 2500
Text Label 9150 2500 0    50   ~ 0
pa09
Wire Wire Line
	9350 2400 9150 2400
Text Label 9150 2400 0    50   ~ 0
pa08
Wire Wire Line
	9350 2300 9150 2300
Text Label 9150 2300 0    50   ~ 0
pa07
Wire Wire Line
	9350 2200 9150 2200
Text Label 9150 2200 0    50   ~ 0
pa06
Wire Wire Line
	9350 2100 9150 2100
Text Label 9150 2100 0    50   ~ 0
pa05
Wire Wire Line
	9350 2000 9150 2000
Text Label 9150 2000 0    50   ~ 0
pa04
Wire Wire Line
	9350 1900 9150 1900
Text Label 9150 1900 0    50   ~ 0
pa03
Wire Wire Line
	9350 1800 9150 1800
Text Label 9150 1800 0    50   ~ 0
pa02
Wire Wire Line
	9350 1700 9150 1700
Text Label 9150 1700 0    50   ~ 0
pa01
Wire Wire Line
	9350 1600 9150 1600
Text Label 9150 1600 0    50   ~ 0
pa00
Wire Wire Line
	9150 4200 9350 4200
Wire Wire Line
	9950 1200 10050 1200
Wire Wire Line
	10100 1200 10150 1200
Connection ~ 10100 1200
$Comp
L power:+1V2 #PWR0103
U 1 1
P 9750 1200
F 0 "#PWR0103" H 9750 1050 50  0001 C CNN
F 1 "+1V2" H 9765 1373 50  0000 C CNN
F 2 "" H 9750 1200 50  0001 C CNN
F 3 "" H 9750 1200 50  0001 C CNN
	1    9750 1200
	1    0    0    -1  
$EndComp
Text Label 9650 1200 1    50   ~ 0
vsw
$Comp
L power:+3V3 #PWR0101
U 1 1
P 10100 1200
F 0 "#PWR0101" H 10100 1050 50  0001 C CNN
F 1 "+3V3" H 10115 1373 50  0000 C CNN
F 2 "" H 10100 1200 50  0001 C CNN
F 3 "" H 10100 1200 50  0001 C CNN
	1    10100 1200
	1    0    0    -1  
$EndComp
Connection ~ 10050 1200
Wire Wire Line
	10050 1200 10100 1200
Connection ~ 10150 1200
Wire Wire Line
	10150 1200 10250 1200
Wire Wire Line
	10750 1700 10950 1700
Wire Wire Line
	10750 1800 10950 1800
Wire Wire Line
	10750 2100 10950 2100
Wire Wire Line
	10750 2200 10950 2200
Wire Wire Line
	10750 2300 10950 2300
Wire Wire Line
	10750 2400 10950 2400
Wire Wire Line
	10750 2900 10950 2900
Wire Wire Line
	10750 3000 10950 3000
Wire Wire Line
	10750 3100 10950 3100
Wire Wire Line
	10750 3200 10950 3200
Wire Wire Line
	10750 3300 10950 3300
Wire Wire Line
	10750 3400 10950 3400
Wire Wire Line
	10750 3700 10950 3700
Wire Wire Line
	10750 3800 10950 3800
Text Label 10950 1700 2    50   ~ 0
pb00
Text Label 10950 1800 2    50   ~ 0
pb01
Text Label 10950 2100 2    50   ~ 0
pb04
Text Label 10950 2200 2    50   ~ 0
pb05
Text Label 10950 2300 2    50   ~ 0
pb06
Text Label 10950 2400 2    50   ~ 0
pb07
Text Label 10950 2900 2    50   ~ 0
pb12
Text Label 10950 3000 2    50   ~ 0
pb13
Text Label 10950 3100 2    50   ~ 0
pb14
Text Label 10950 3200 2    50   ~ 0
pb15
Text Label 10950 3300 2    50   ~ 0
pb16
Text Label 10950 3400 2    50   ~ 0
pb17
Text Label 10950 3700 2    50   ~ 0
pb30
Text Label 10950 3800 2    50   ~ 0
pb31
Text Label 8400 3000 0    50   ~ 0
pa02
Text Label 1950 3200 0    50   ~ 0
usb_d-
Wire Wire Line
	1950 3100 1950 3200
Wire Wire Line
	1950 3300 1950 3400
Text Label 1950 3400 0    50   ~ 0
usb_d+
Text Label 7850 2300 2    50   ~ 0
usb_d-
Text Label 7850 2400 2    50   ~ 0
usb_d+
Text Label 7850 1600 2    50   ~ 0
pa16
Text Label 7850 1700 2    50   ~ 0
pa17
Text Label 7850 1800 2    50   ~ 0
pa18
Text Label 7850 1900 2    50   ~ 0
pa19
Text Label 7850 2000 2    50   ~ 0
pb16
Text Label 9150 4000 2    50   ~ 0
usb_d-
Text Label 9150 4100 2    50   ~ 0
usb_d+
Text Label 7850 2600 2    50   ~ 0
pb22
Text Label 8400 3400 0    50   ~ 0
pb04
Text Label 8400 3200 0    50   ~ 0
pb30
Text Notes 8600 3200 0    28   Italic 0
pb30 has tcc0 \nfor neopixel DMA
Text Label 8400 3300 0    50   ~ 0
pa03
Text Label 5850 2150 2    50   ~ 0
pa15
Text Label 5850 1850 2    50   ~ 0
pa12
Text Label 5850 1950 2    50   ~ 0
pa13
Text Label 5850 2050 2    50   ~ 0
pa14
Text Label 5850 2300 2    50   ~ 0
pb09
Text Label 5850 2400 2    50   ~ 0
pb06
$Comp
L Device:Ferrite_Bead_Small FB1
U 1 1
P 10450 800
F 0 "FB1" H 10550 846 50  0000 L CNN
F 1 "Ferrite_Bead_Small" H 10550 755 50  0000 L CNN
F 2 "Resistor_SMD:R_0603_1608Metric_Pad1.05x0.95mm_HandSolder" V 10380 800 50  0001 C CNN
F 3 "~" H 10450 800 50  0001 C CNN
	1    10450 800 
	1    0    0    -1  
$EndComp
$Comp
L power:+3V3 #PWR0152
U 1 1
P 10450 700
F 0 "#PWR0152" H 10450 550 50  0001 C CNN
F 1 "+3V3" H 10465 873 50  0000 C CNN
F 2 "" H 10450 700 50  0001 C CNN
F 3 "" H 10450 700 50  0001 C CNN
	1    10450 700 
	1    0    0    -1  
$EndComp
$Comp
L power:GND #PWR0153
U 1 1
P 10750 1150
F 0 "#PWR0153" H 10750 900 50  0001 C CNN
F 1 "GND" V 10755 1022 50  0000 R CNN
F 2 "" H 10750 1150 50  0001 C CNN
F 3 "" H 10750 1150 50  0001 C CNN
	1    10750 1150
	0    -1   -1   0   
$EndComp
$Comp
L Device:C_Small C13
U 1 1
P 10650 1150
F 0 "C13" V 10450 1150 50  0000 C CNN
F 1 "100n" V 10512 1150 50  0000 C CNN
F 2 "Capacitor_SMD:C_0402_1005Metric" H 10650 1150 50  0001 C CNN
F 3 "~" H 10650 1150 50  0001 C CNN
	1    10650 1150
	0    1    1    0   
$EndComp
Wire Wire Line
	10550 1150 10450 1150
Wire Wire Line
	10450 1150 10450 1200
Connection ~ 10450 1150
Wire Wire Line
	10450 900  10450 1150
Wire Wire Line
	1150 1250 1150 1050
Connection ~ 1150 1050
Text Label 7850 2800 2    50   ~ 0
pa27
Text Label 7850 2700 2    50   ~ 0
pb23
Text Label 7850 3000 2    50   ~ 0
pa22
Text Label 7850 2900 2    50   ~ 0
pb31
Text Label 7850 3200 2    50   ~ 0
pb02
Text Label 7850 2200 2    50   ~ 0
pb00
Text Label 8400 2300 0    50   ~ 0
pa10
Text Label 8400 2400 0    50   ~ 0
pa09
Text Label 8400 2100 0    50   ~ 0
pb11
Text Label 8400 2200 0    50   ~ 0
pb10
Text Label 8400 1900 0    50   ~ 0
pb13
Text Label 8400 2000 0    50   ~ 0
pb12
Text Label 8400 2700 0    50   ~ 0
pa07
Text Label 8400 2900 0    50   ~ 0
pa08
Text Label 8400 2600 0    50   ~ 0
pa06
Text Label 8400 2800 0    50   ~ 0
pa05
Text Label 8400 2500 0    50   ~ 0
pa04
Text Label 7850 3100 2    50   ~ 0
pb17
Text Label 7850 2500 2    50   ~ 0
pa20
Text Label 7850 2100 2    50   ~ 0
pb01
$Comp
L Graphic:Logo_Open_Hardware_Small LOGO1
U 1 1
P 5150 3050
F 0 "LOGO1" H 5150 3325 50  0001 C CNN
F 1 "Logo_Open_Hardware_Small" H 5150 2825 50  0001 C CNN
F 2 "greenpill:OSHW-Symbol_4x4.5mm_SilkScreen" H 5150 3050 50  0001 C CNN
F 3 "~" H 5150 3050 50  0001 C CNN
	1    5150 3050
	1    0    0    -1  
$EndComp
$EndSCHEMATC
